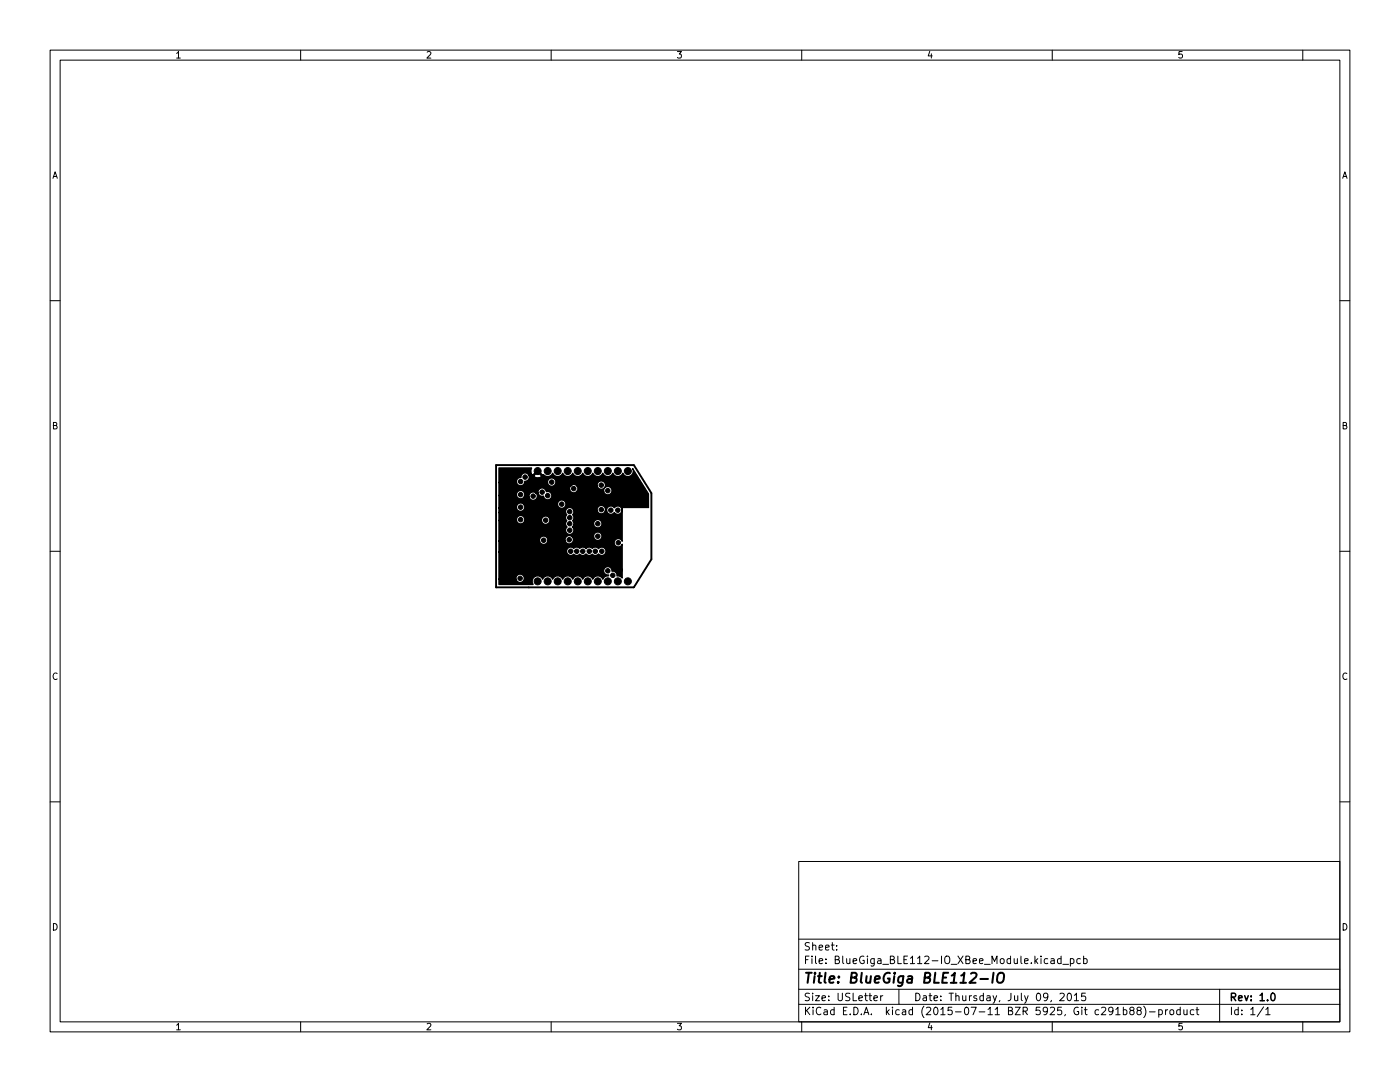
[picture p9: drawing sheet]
<svg xmlns="http://www.w3.org/2000/svg" width="279mm" height="216mm" viewBox="0 0 279 216" stroke-linecap="round" stroke-linejoin="round" font-family="sans-serif">
<g fill="none" stroke="#000" stroke-width=".2">
<path d="M10 10h259.4v195.9h-259.4zM12 12h255.4v191.9h-255.4zM60 10v2M110 10v2M160 10v2M210 10v2M260 10v2M10 60h2M267.4 60h2M10 110h2M267.4 110h2M10 160h2"/>
<path d="M267.4 160h2M159.4 171.9h108v32h-108zM159.4 197.4h108M159.4 193.4h108M159.4 187.4h108M167 189.4v.2M167 188.7v.1M174.4 199.2l.7-.2-.1-.3h-.4l-.2 .2 .1 .7h.5M175.8 198.7v1M176.2 198.7l-.4 .3M179.4 197.4v3M209.8 191.4h.5l.1 .9"/>
<path d="M210.4 191.6l-.5 .1-.2 .2 .2 .4 .5-.1M211.5 198.3l.6-.1 .3 .4-.9 1.1h.9M211.8 191.4l-.5-.1-.3 .3 .2 .6h.6M211.8 190.8v1.5M212.1 192.4h1.2M213.2 198.2h.1a.8 .8 0 0 1 .5 .7 .8 .8 0 0 1-.5 .8 1 1 0 0 1-.1-1.5zM213.6 191.4l.4-.1 .3 .3-.1 .6h-.6M213.6 191.3v1.5M214.4 198.6l.4-.4v1.5M214.4 199.7h.9M215.6 191.4l-.4-.1-.3 .3 .1 .6h.6M216.3 191.4l.4-.1 .3 .3-.2 .6h-.5"/>
<path d="M216.3 190.8v1.5M216.6 198.2h-.7l-.1 .7 .2-.2 .5 .1 .2 .2-.1 .5-.2 .2-.6-.2M243.4 197.4v6.5M60 203.9v2M110 203.9v2M159.4 200.4h108M160 203.9v2M210 203.9v2M222.7 201.4l.4-.4v1.5M222.7 202.5h.8M224.2 201.5h.4l.3 .3-.1 .6h-.6M224.2 201v1.5"/>
<path d="M225.8 201.6l-.3-.3v-.2l.3-.1h.4l.1 .3v.2l-.7 .2-.1 .2v.4l.3 .2 .4-.1 .1-.2v-.4l-.3-.2M227.2 201.6l-.3-.3 .1-.2 .2-.1h.4l.2 .3-.1 .2-.7 .2-.1 .2 .1 .4 .2 .2h.3l.3-.3v-.3l-.3-.3M228.3 200.8a1.72 1.72 0 0 1 0 2.2M229.4 201.9h1.1M231.3 201.5h.4l.3 .3-.2 .6h-.5M231.3 201.5v1.5M232.6 201.5v1M233 201.5l-.4 .3M233.6 201.5h.4l.3 .3v.4l-.3 .3-.4-.1-.1-.2zM235.5 201.5h-.4l-.3 .3 .2 .6h.5M235.5 201v1.5M236.3 201.5v.9l.4 .1 .2-.2"/>
<path d="M236.9 201.5v1M238.3 201.5h-.5l-.3 .3 .2 .6h.6M238.7 201.5h.6M238.9 201v1.3l.4 .2M252.2 200.9l-1.3 1.9M252.6 201.4l.4-.4v1.5M252.6 202.5h.9M260 203.9v2"/>
</g>
<path d="M253.8 198.2h.2a.8 .8 0 0 1 .5 .7 .8 .8 0 0 1-.5 .8 1 1 0 0 1-.2-1.5z" fill="none" stroke="#000" stroke-width=".3"/>
<path d="M195.7 195.3h1.5M198.3 194.1l-.3 2M199.2 194.4a.69 .69 0 0 1 1.1 0 1.47 1.47 0 0 1-.6 1.7l-.5-.1a1.5 1.5 0 0 1 0-1.6z" fill="none" stroke="#000" stroke-width=".4"/>
<path d="M99 92.8h27.5l3.5 5.6v13.2l-3.5 5.6h-27.5z" fill="none" stroke="#000" stroke-width=".38"/>
<g fill="#000" stroke="#000" stroke-width=".2">
<circle cx="103.9" cy="96.1" r=".44"/>
<circle cx="103.9" cy="98.7" r=".44"/>
<circle cx="104.8" cy="95.2" r=".44"/>
<circle cx="106.4" cy="99" r=".44"/>
<circle cx="107.3" cy="94" r=".7"/>
<circle cx="108.2" cy="98.2" r=".44"/>
<circle cx="109.3" cy="94" r=".7"/>
<circle cx="109.3" cy="98.9" r=".44"/>
<circle cx="110.1" cy="96.2" r=".44"/>
<circle cx="111.3" cy="94" r=".7"/>
<circle cx="113.3" cy="94" r=".7"/>
<circle cx="113.8" cy="96.6" r=".44"/>
<circle cx="114.5" cy="97.5" r=".44"/>
<circle cx="115.3" cy="94" r=".7"/>
<circle cx="116.5" cy="96.8" r=".44"/>
<circle cx="117.3" cy="94" r=".7"/>
<circle cx="119.3" cy="94" r=".7"/>
<circle cx="120" cy="96.8" r=".44"/>
<circle cx="121.3" cy="94" r=".7"/>
<circle cx="121.3" cy="97.9" r=".44"/>
<circle cx="123.3" cy="94" r=".7"/>
<circle cx="125.3" cy="94" r=".7"/>
<circle cx="128" cy="97.3" r=".44"/>
<circle cx="103.8" cy="115.4" r=".44"/>
<circle cx="103.9" cy="103.7" r=".44"/>
<circle cx="103.9" cy="101.2" r=".44"/>
<circle cx="107.2" cy="109.8" r=".44"/>
<circle cx="107.3" cy="116" r=".7"/>
<circle cx="107.3" cy="103.8" r=".44"/>
<circle cx="108.5" cy="107.8" r=".44"/>
<circle cx="108.9" cy="103.8" r=".44"/>
<circle cx="109.3" cy="116" r=".7"/>
<circle cx="111.3" cy="116" r=".7"/>
<circle cx="112.1" cy="100.6" r=".44"/>
<circle cx="113.3" cy="116" r=".7"/>
<circle cx="113.6" cy="107.7" r=".44"/>
<circle cx="113.7" cy="102.1" r=".44"/>
<circle cx="113.7" cy="105.8" r=".44"/>
<circle cx="113.7" cy="104.5" r=".44"/>
<circle cx="113.7" cy="103.3" r=".44"/>
<circle cx="113.9" cy="110" r=".44"/>
<circle cx="115.1" cy="110" r=".44"/>
<circle cx="115.3" cy="116" r=".7"/>
<circle cx="116.3" cy="110" r=".44"/>
<circle cx="117.3" cy="116" r=".7"/>
<circle cx="117.6" cy="110" r=".44"/>
<circle cx="118.8" cy="110" r=".44"/>
<circle cx="119.3" cy="116" r=".7"/>
<circle cx="119.3" cy="104.5" r=".44"/>
<circle cx="119.3" cy="107" r=".44"/>
<circle cx="119.3" cy="108.3" r=".44"/>
<circle cx="120" cy="101.7" r=".44"/>
<circle cx="120.1" cy="110" r=".44"/>
<circle cx="121.3" cy="116" r=".7"/>
<circle cx="121.3" cy="113.9" r=".44"/>
<circle cx="121.9" cy="101.8" r=".44"/>
<circle cx="122.3" cy="114.8" r=".44"/>
<circle cx="123.3" cy="116" r=".7"/>
<circle cx="123.3" cy="101.8" r=".44"/>
<circle cx="123.4" cy="108.3" r=".44"/>
<circle cx="123.8" cy="113.7" r=".44"/>
<circle cx="125.3" cy="116" r=".7"/>
</g>
<path d="M99.6 93.4h6.5l-.1 .4 .1 .9 .3 .1 .9-1 .9 1 .3-.1a1.06 1.06 0 0 0 1.8-.3 1.07 1.07 0 0 0 1 .7 1.07 1.07 0 0 0 1-.7 1.07 1.07 0 0 0 1 .7 1.07 1.07 0 0 0 1-.7 1.07 1.07 0 0 0 1 .7 1.07 1.07 0 0 0 1-.7 1.07 1.07 0 0 0 1 .7 1.07 1.07 0 0 0 1-.7 1.07 1.07 0 0 0 1 .7 1.07 1.07 0 0 0 1-.7 1.07 1.07 0 0 0 1 .7 1.07 1.07 0 0 0 1-.7 1.07 1.07 0 0 0 1 .7 1.07 1.07 0 0 0 1-.7 1.08 1.08 0 0 0 1.5 .6 1.08 1.08 0 0 0 .5-1.5l3.1 5.1v2.7h-5.2v6.7a.83 .83 0 0 0-1.3-.4 .83 .83 0 0 0 0 1.4 .83 .83 0 0 0 1.3-.4v6.7l-.7-.4h-.4a.83 .83 0 0 0-1-.9 .84 .84 0 0 0-.8-.9 .84 .84 0 0 0-.8 .9 .84 .84 0 0 0 1 .7v.2l-.8 .2-.4 .5-.1-.2a1.08 1.08 0 0 0-1.9 .2 1.07 1.07 0 0 0-1-.7 1.07 1.07 0 0 0-1 .7 1.07 1.07 0 0 0-1-.7 1.07 1.07 0 0 0-1 .7 1.07 1.07 0 0 0-1-.7 1.07 1.07 0 0 0-1 .7 1.07 1.07 0 0 0-1-.7 1.07 1.07 0 0 0-1 .7 1.07 1.07 0 0 0-1-.7 1.07 1.07 0 0 0-1 .7 1.09 1.09 0 0 0-1.5-.6 1.09 1.09 0 0 0-.4 1.6h-6.8v-1h3.4l.1 .3a.84 .84 0 0 0 1.4 0 .84 .84 0 0 0-.5-1.3 .84 .84 0 0 0-1 1h-3.4v-5.4h13.5l.1 .3a.82 .82 0 0 0 1.3 .1 .79 .79 0 0 0 1.2 0 .8 .8 0 0 0 1.3-.1 .8 .8 0 0 0 1.2 .1 .8 .8 0 0 0 1.3-.1 .84 .84 0 0 0 1.2 .1 .84 .84 0 0 0 0-1.2 .84 .84 0 0 0-1.3 .1 .8 .8 0 0 0-1.2-.1 .8 .8 0 0 0-1.3 .1 .8 .8 0 0 0-1.2-.1 .79 .79 0 0 0-1.2 0 .83 .83 0 0 0-1-.1 .83 .83 0 0 0-.4 .9h-13.5v-2.2h8.1l.1 .3a.83 .83 0 0 0 .9 .3 .83 .83 0 0 0 .6-.7h3.5l.1 .3a.84 .84 0 0 0 1.2 .2 .84 .84 0 0 0 .1-1.2h4.3l.1 .3a.84 .84 0 0 0 1.4 0 .84 .84 0 0 0-.5-1.3 .84 .84 0 0 0-1 1h-4.3l-.1-.2a.84 .84 0 0 0-1 0 .84 .84 0 0 0-.3 .9h-3.5v-.3a.84 .84 0 0 0-1-.6 .84 .84 0 0 0-.6 1h-8.1v-4.1h3.5l.1 .3a.83 .83 0 0 0 .8 .3 .83 .83 0 0 0 .7-.5h3.4l.1 .3a.84 .84 0 0 0 1.4 0 .84 .84 0 0 0-.5-1.3 .84 .84 0 0 0-1 1h-3.4v-.1a.84 .84 0 0 0-.8-1 .84 .84 0 0 0-.8 1h-3.5v-1.6h13.3l.2 .4-.1 .1a.81 .81 0 0 0 .1 1.1 .8 .8 0 0 0 .1 1.3 .84 .84 0 0 0-.1 1.2 .84 .84 0 0 0 1.2 0 .84 .84 0 0 0-.1-1.3l.3-.4h4a.84 .84 0 0 0 1.3 .5 .84 .84 0 0 0 0-1.4 .84 .84 0 0 0-1.3 .5v.4h-4v-.4l-.2-.4 .1-.1a.81 .81 0 0 0-.1-1.1l.2-.4v-.4h4.7l.1 .3a.83 .83 0 0 0 .8 .3 .83 .83 0 0 0 .7-.5h.3l.1 .3a.84 .84 0 0 0 1.4 0 .84 .84 0 0 0 1.3 .1 .84 .84 0 0 0 0-1.2 .84 .84 0 0 0-1.3 .1 .84 .84 0 0 0-1-.3 .84 .84 0 0 0-.5 1h-.3v-.1a.84 .84 0 0 0-.8-1 .84 .84 0 0 0-.8 1h-4.7l-.1-.3a.84 .84 0 0 0-1-.3 .84 .84 0 0 0-.5 1h-13.3v-.9h3.5l.1 .3a.84 .84 0 0 0 1.2 .2 .84 .84 0 0 0 .2-1.1h6.7l.1 .3a.84 .84 0 0 0 1.4 0 .84 .84 0 0 0-.5-1.3 .84 .84 0 0 0-1 1l-6.7-.1a.84 .84 0 0 0-1-.3 .84 .84 0 0 0-.5 1h-3.5v-2.5h3.5l.1 .3a.84 .84 0 0 0 1.4 0h1l.1 .3a.84 .84 0 0 0 1.3 .1 .84 .84 0 0 0-.1-1.2h.5l.1 .3a.8 .8 0 0 0 1 .3 .83 .83 0 0 0 .9 .7 .83 .83 0 0 0 .7-1 .83 .83 0 0 0-1.1-.6l-.2-.4h4.9a.83 .83 0 0 0 .6 .6 .83 .83 0 0 0 .8-.2h5.4l.1 .3a.84 .84 0 0 0 1.4 0 .84 .84 0 0 0-.5-1.3 .84 .84 0 0 0-1 1h-5.4l.1-.1a.8 .8 0 0 0-.1-1h4.1l.1 .3a.84 .84 0 0 0 1.4 0 .84 .84 0 0 0-.5-1.3 .84 .84 0 0 0-1 1h-4.1l-.1-.2a.84 .84 0 0 0-1 0 .84 .84 0 0 0-.3 .9h-4.9l-.1-.2a.84 .84 0 0 0-1 0 .84 .84 0 0 0-.3 .9l-.5-.1a.84 .84 0 0 0-1 0 .84 .84 0 0 0-.3 .9h-1l.1-.3a.84 .84 0 0 0-.8-1 .84 .84 0 0 0-.8 1h-3.5v-2.6h3.5l.1 .3a.83 .83 0 0 0 .8 .3 .83 .83 0 0 0 .7-.5h4.6l.1 .3a.84 .84 0 0 0 1.4 0 .84 .84 0 0 0-.5-1.3 .84 .84 0 0 0-1 1h-4.6v-.4h.3a.82 .82 0 0 0 .6-1.1h.9l.1 .3a.95 .95 0 0 0 1.5-.3l-.8-.7-.8 .7h-.9l-.1-.2a.83 .83 0 0 0-1-.3 .83 .83 0 0 0-.5 .9 .82 .82 0 0 0-.9 1h-3.5z" fill="#000" stroke="#000" stroke-width=".25"/>
<text font-size="2.8" x="160.4" y="196.2">Title: BlueGiga BLE112-IO</text>
<g font-size="2.1">
<text x="160.4" y="189.7">Sheet:</text>
<text x="160.4" y="192.4">File: BlueGiga_BLE112-IO_XBee_Module.kicad_pcb</text>
<text x="160.4" y="202.5">KiCad E.D.A. kicad (2015-07-11 BZR 5925, Git c291b88)-product</text>
<text x="160.4" y="199.7">Size: USLetter</text>
<text x="182.4" y="199.7">Date: Thursday, July 09, 2015</text>
<text x="245.4" y="199.7">Rev: 1.0</text>
<text x="245.4" y="202.5">Id: 1/1</text>
</g>
<g font-size="1.8">
<text x="35" y="11.6">1</text>
<text x="85" y="11.6">2</text>
<text x="135" y="11.6">3</text>
<text x="185" y="11.6">4</text>
<text x="235" y="11.6">5</text>
<text x="10.3" y="35.6">A</text>
<text x="267.7" y="35.6">A</text>
<text x="10.3" y="85.7">B</text>
<text x="267.7" y="85.7">B</text>
<text x="10.3" y="135.6">C</text>
<text x="267.7" y="135.6">C</text>
<text x="10.3" y="185.7">D</text>
<text x="267.7" y="185.7">D</text>
<text x="35" y="205.6">1</text>
<text x="85" y="205.6">2</text>
<text x="135" y="205.6">3</text>
<text x="185" y="205.6">4</text>
<text x="235" y="205.6">5</text>
</g>
</svg>
